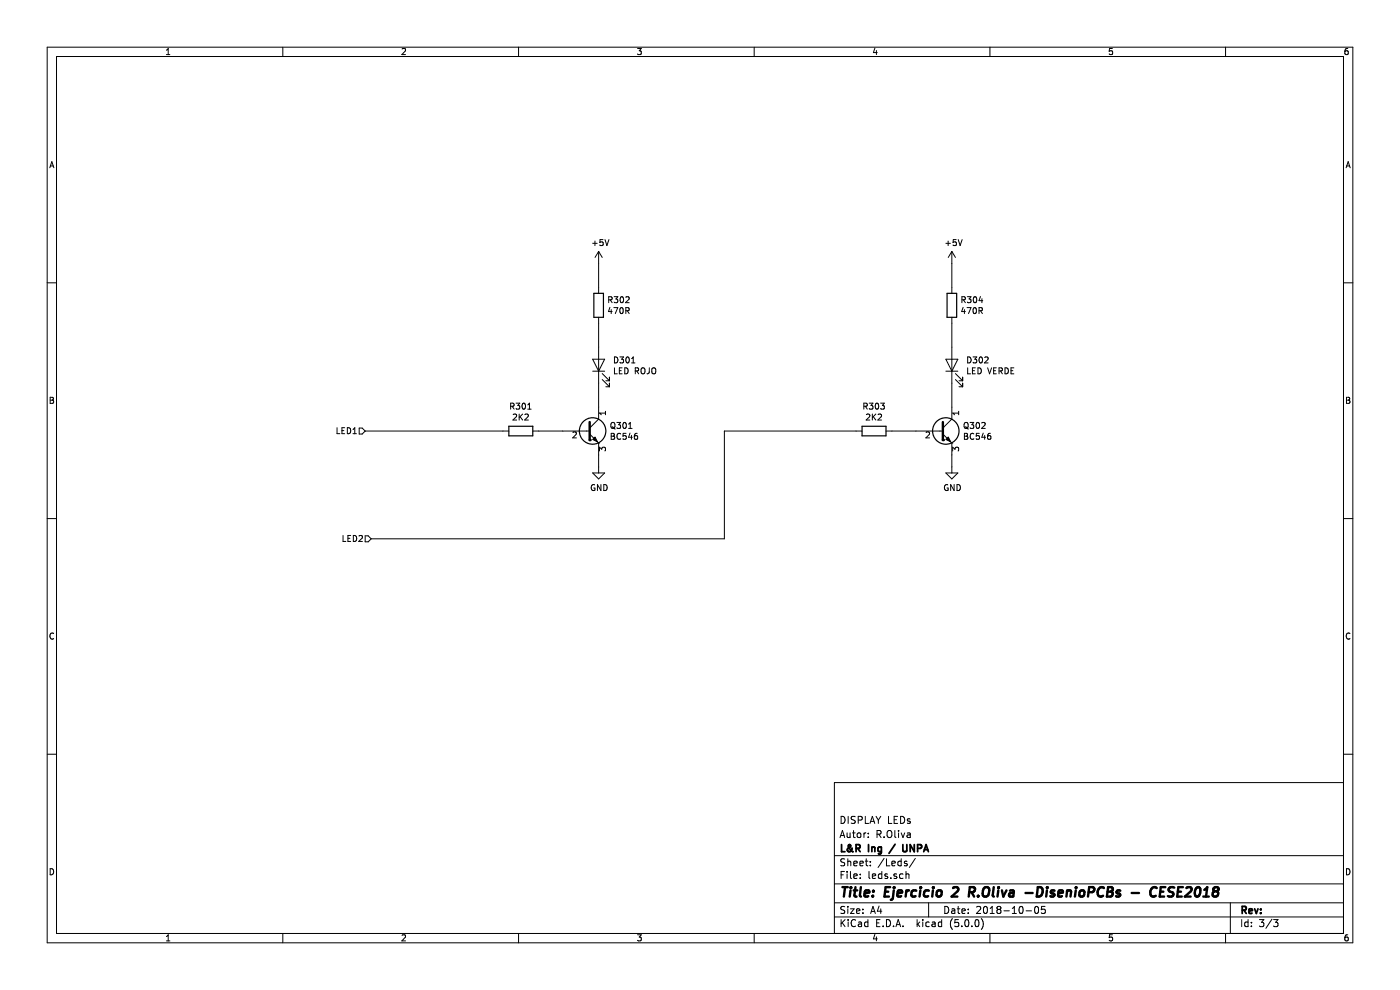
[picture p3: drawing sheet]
EESchema Schematic File Version 4
LIBS:R_OlivaEj2-cache
EELAYER 26 0
EELAYER END
$Descr A4 11693 8268
encoding utf-8
Sheet 3 3
Title "Ejercicio 2 R.Oliva -DisenioPCBs - CESE2018"
Date "2018-10-05"
Rev ""
Comp "L&R Ing / UNPA"
Comment1 "Autor: R.Oliva"
Comment2 "DISPLAY LEDs"
Comment3 ""
Comment4 ""
$EndDescr
$Comp
L Device:R R?
U 1 1
P 5000 2550
AR Path="/5BB74EAF/5BB78A8C" Ref="R?"  Part="1" 
AR Path="/5BB74F1B/5BB78A8C" Ref="R302"  Part="1" 
F 0 "R302" H 5070 2596 50  0000 L CNN
F 1 "470R" H 5070 2505 50  0000 L CNN
F 2 "Resistor_THT:R_Axial_DIN0207_L6.3mm_D2.5mm_P10.16mm_Horizontal" V 4930 2550 50  0001 C CNN
F 3 "~" H 5000 2550 50  0001 C CNN
	1    5000 2550
	1    0    0    -1  
$EndComp
$Comp
L Device:R R?
U 1 1
P 4350 3600
AR Path="/5BB74EAF/5BB78A93" Ref="R?"  Part="1" 
AR Path="/5BB74F1B/5BB78A93" Ref="R301"  Part="1" 
F 0 "R301" V 4143 3600 50  0000 C CNN
F 1 "2K2" V 4234 3600 50  0000 C CNN
F 2 "Resistor_THT:R_Axial_DIN0207_L6.3mm_D2.5mm_P10.16mm_Horizontal" V 4280 3600 50  0001 C CNN
F 3 "~" H 4350 3600 50  0001 C CNN
	1    4350 3600
	0    1    1    0   
$EndComp
Wire Wire Line
	4500 3600 4700 3600
Wire Wire Line
	5000 2400 5000 2200
$Comp
L Device:LED D301
U 1 1
P 5000 3050
F 0 "D301" V 5038 2932 50  0000 R CNN
F 1 "LED ROJO" V 4947 2932 50  0000 R CNN
F 2 "LED_THT:LED_D3.0mm" H 5000 3050 50  0001 C CNN
F 3 "~" H 5000 3050 50  0001 C CNN
	1    5000 3050
	0    -1   -1   0   
$EndComp
$Comp
L Transistor_BJT:BC546 Q301
U 1 1
P 4900 3600
F 0 "Q301" H 5091 3646 50  0000 L CNN
F 1 "BC546" H 5091 3555 50  0000 L CNN
F 2 "Package_TO_SOT_THT:TO-92_Inline" H 5100 3525 50  0001 L CIN
F 3 "http://www.fairchildsemi.com/ds/BC/BC547.pdf" H 4900 3600 50  0001 L CNN
	1    4900 3600
	1    0    0    -1  
$EndComp
Wire Wire Line
	5000 2700 5000 2900
Wire Wire Line
	5000 3200 5000 3400
Wire Wire Line
	5000 3800 5000 3900
$Comp
L power:GND #PWR0302
U 1 1
P 5000 3900
F 0 "#PWR0302" H 5000 3650 50  0001 C CNN
F 1 "GND" H 5005 3727 50  0000 C CNN
F 2 "" H 5000 3900 50  0001 C CNN
F 3 "" H 5000 3900 50  0001 C CNN
	1    5000 3900
	1    0    0    -1  
$EndComp
$Comp
L power:+5V #PWR0301
U 1 1
P 5000 2200
F 0 "#PWR0301" H 5000 2050 50  0001 C CNN
F 1 "+5V" H 5015 2373 50  0000 C CNN
F 2 "" H 5000 2200 50  0001 C CNN
F 3 "" H 5000 2200 50  0001 C CNN
	1    5000 2200
	1    0    0    -1  
$EndComp
$Comp
L Device:R R?
U 1 1
P 7950 2550
AR Path="/5BB74EAF/5BB791F8" Ref="R?"  Part="1" 
AR Path="/5BB74F1B/5BB791F8" Ref="R304"  Part="1" 
F 0 "R304" H 8020 2596 50  0000 L CNN
F 1 "470R" H 8020 2505 50  0000 L CNN
F 2 "Resistor_THT:R_Axial_DIN0207_L6.3mm_D2.5mm_P10.16mm_Horizontal" V 7880 2550 50  0001 C CNN
F 3 "~" H 7950 2550 50  0001 C CNN
	1    7950 2550
	1    0    0    -1  
$EndComp
$Comp
L Device:R R?
U 1 1
P 7300 3600
AR Path="/5BB74EAF/5BB791FE" Ref="R?"  Part="1" 
AR Path="/5BB74F1B/5BB791FE" Ref="R303"  Part="1" 
F 0 "R303" V 7093 3600 50  0000 C CNN
F 1 "2K2" V 7184 3600 50  0000 C CNN
F 2 "Resistor_THT:R_Axial_DIN0207_L6.3mm_D2.5mm_P10.16mm_Horizontal" V 7230 3600 50  0001 C CNN
F 3 "~" H 7300 3600 50  0001 C CNN
	1    7300 3600
	0    1    1    0   
$EndComp
Wire Wire Line
	7450 3600 7650 3600
Wire Wire Line
	7950 2400 7950 2200
$Comp
L Device:LED D302
U 1 1
P 7950 3050
F 0 "D302" V 7988 2932 50  0000 R CNN
F 1 "LED VERDE" V 7897 2932 50  0000 R CNN
F 2 "LED_THT:LED_D3.0mm" H 7950 3050 50  0001 C CNN
F 3 "~" H 7950 3050 50  0001 C CNN
	1    7950 3050
	0    -1   -1   0   
$EndComp
$Comp
L Transistor_BJT:BC546 Q302
U 1 1
P 7850 3600
F 0 "Q302" H 8041 3646 50  0000 L CNN
F 1 "BC546" H 8041 3555 50  0000 L CNN
F 2 "Package_TO_SOT_THT:TO-92_Inline" H 8050 3525 50  0001 L CIN
F 3 "http://www.fairchildsemi.com/ds/BC/BC547.pdf" H 7850 3600 50  0001 L CNN
	1    7850 3600
	1    0    0    -1  
$EndComp
Wire Wire Line
	7950 2700 7950 2900
Wire Wire Line
	7950 3200 7950 3400
Wire Wire Line
	7950 3800 7950 3900
$Comp
L power:GND #PWR0304
U 1 1
P 7950 3900
F 0 "#PWR0304" H 7950 3650 50  0001 C CNN
F 1 "GND" H 7955 3727 50  0000 C CNN
F 2 "" H 7950 3900 50  0001 C CNN
F 3 "" H 7950 3900 50  0001 C CNN
	1    7950 3900
	1    0    0    -1  
$EndComp
Wire Wire Line
	6050 3600 7150 3600
$Comp
L power:+5V #PWR0303
U 1 1
P 7950 2200
F 0 "#PWR0303" H 7950 2050 50  0001 C CNN
F 1 "+5V" H 7965 2373 50  0000 C CNN
F 2 "" H 7950 2200 50  0001 C CNN
F 3 "" H 7950 2200 50  0001 C CNN
	1    7950 2200
	1    0    0    -1  
$EndComp
Wire Wire Line
	6050 3600 6050 4500
Text HLabel 3050 3600 0    50   Input ~ 0
LED1
Text HLabel 3100 4500 0    50   Input ~ 0
LED2
Wire Wire Line
	3050 3600 4200 3600
Wire Wire Line
	3100 4500 6050 4500
$EndSCHEMATC
